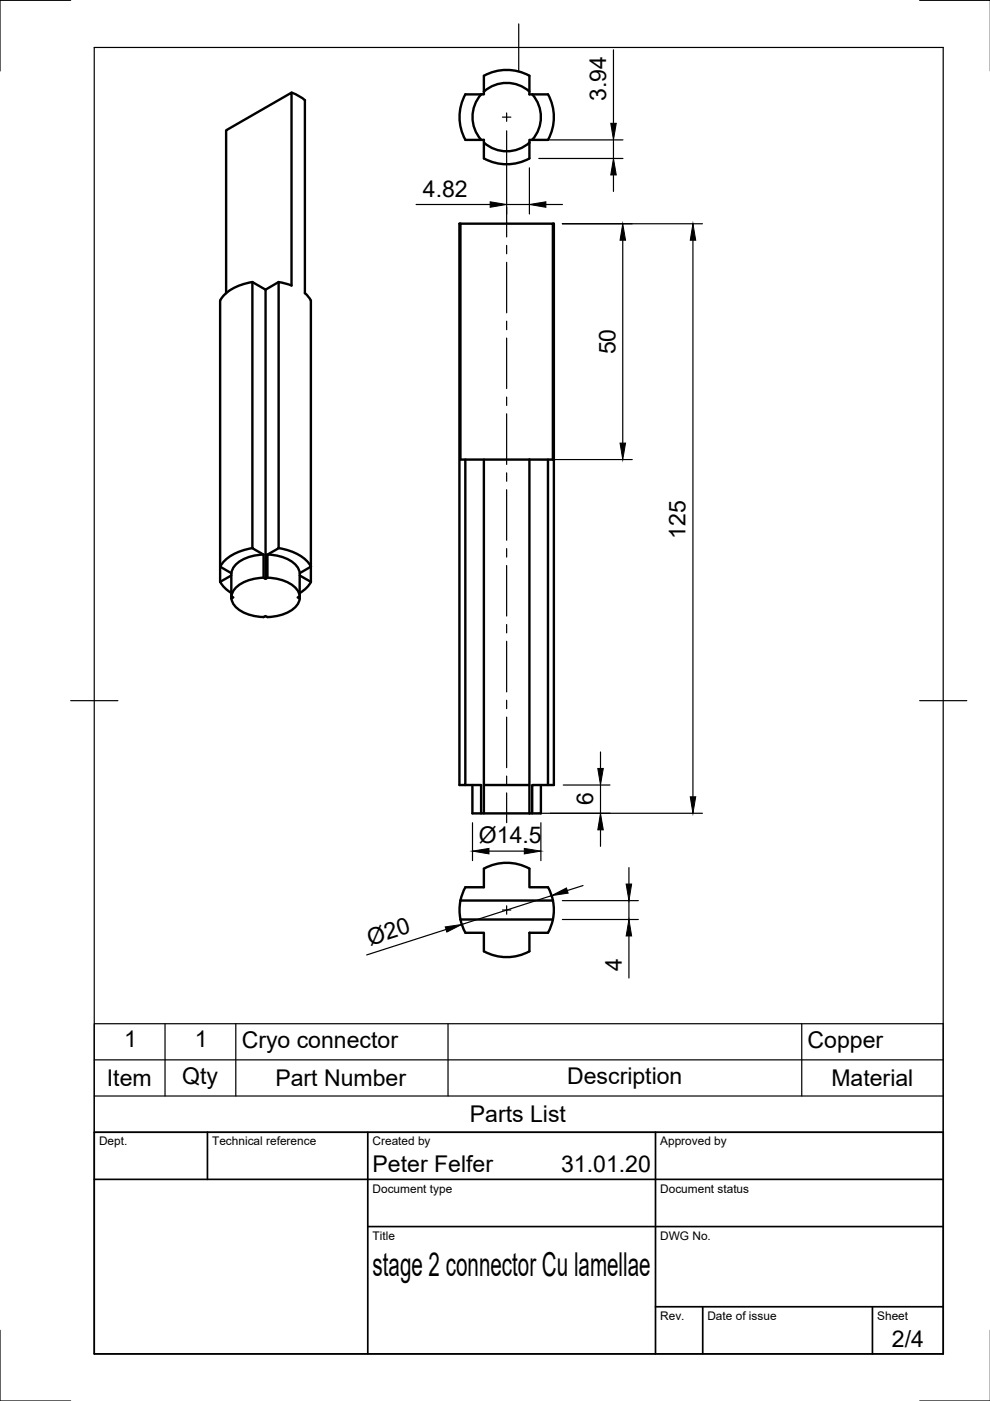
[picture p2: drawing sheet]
<svg xmlns="http://www.w3.org/2000/svg" width="210mm" height="297mm" viewBox="0 0 210 297" stroke-linecap="round" stroke-linejoin="round" font-family="sans-serif">
<!-- layer: Visible -->
<g fill="none" stroke="#000" stroke-width=".51">
<path d="M61.8 19.6l1.6 .8 1.2 .9 .1 40.9 1.2 1.5M102.6 19.4v.6h-3.9a10 10 0 0 0 0 9.6M102.6 19.4v-3.3a10 10 0 0 1 9.6 0v3.9h4a10 10 0 0 1 0 9.6M102.6 19.4a7.2 7.2 0 0 1 9.7 0M98.7 29.7h3.9v3.9a10.1 10.1 0 0 0 9.7 0l-.1-3.9h4M102 20a7.2 7.2 0 0 0 0 9.6M102.6 30.2a7.2 7.2 0 0 0 9.7 0M112.8 20a7.2 7.2 0 0 1 0 9.6M53.5 59.8a9.4 9.4 0 0 0-6.8 3.9M59.1 59.8v56.4l-2.4 1.4v4.9l-.4 .2v-61.3M59.1 59.8l-2.8 1.6M59.1 59.8l2.7 .7v-40.9l-13.9 8v34.6"/>
<path d="M97.6 47.4h19.6v50h-19.6zM97.6 47.4h-.2v119h1.3v-69M117.2 47.4h.2v119h-1.2M46.7 63.7v59.7M56.3 61.4l-2.8-1.6v56.4l2.4 1.4v4.9l.4 .2M65.9 63.7v56.4l-2.4 1.4v4.9M102.6 97.4v69h9.6M112.2 97.4v75.1M116.2 97.4v69h-3.4v6.1h-.6M53.5 116.2a9.4 9.4 0 0 0-6.8 3.9l2.3 1.4v4.9M55.9 117.6a8 8 0 0 0-6.4 2.7l-.4 1.2M56.7 117.6a8 8 0 0 1 6.4 2.7l.5 1.2"/>
<path d="M59.1 116.2a9.4 9.4 0 0 1 6.8 3.9v3.3M46.7 123.4l.9 1.2 1.5 1.1M49 126.4l.5 .3-.5 .2zM49 122l-2.3 1.4M55.9 122.5a8 8 0 0 0-6.4 2.7l-.4 1.2M56.7 122.5a8 8 0 0 1 6.4 2.7l.5 1.2M63.5 126.4l-.4 .3 .4 .2M63.5 126.4v.5M63.5 122l2.4 1.4M63.6 126.9a4.6 4.6 0 0 1-3.8 3.4l-3.1 .5-.4-.2-.4 .2a8 8 0 0 1-6.4-2.7l-.4-1.2M65.9 123.4l-.9 1.2-1.4 1.1M98.7 166.4h3.3v6.1"/>
<path d="M100.2 166.4v6.1h12M102.6 166.4v6.1M114.7 166.4v6.1h-1.9M97.6 190.9h19.6M97.6 195h19.6M97.6 190.9l-.2 1.7 .2 2.3M102.6 184.2v3.9h-3.9l-.7 1.4-.4 1.4M102.6 184.2a10 10 0 0 1 9.7 0M112.2 184.2v3.9h4a10 10 0 0 1 0 9.7h-4v3.9a10 10 0 0 1-9.6 0v-3.9h-3.9l-1.1-2.9"/>
</g>
<!-- layer: Border -->
<path d="M15 .1h-15v15M20 10.1h180v276.9h-180zM110 5.1v10M195 .1h15M15 148.6h10M195 148.6h10M0 282.1v14.9h15M195 297h15" fill="none" stroke="#000" stroke-width=".25"/>
<!-- layer: TitleBlock -->
<path d="M20 240.1h180v46.9h-180zM20 250h180M44 240.1v9.9M78 240.1v46.9M139 240.1v46.9M78 260.1h122M139 277.1h61M149 277.1v9.9M185 277.1v9.9" fill="none" stroke="#000" stroke-width=".36"/>
<!-- layer: Smart Centers -->
<g fill="none" stroke="#000" stroke-width=".25">
<path d="M106.5 24.8h1.8M107.4 23.9v1.8M107.4 43.9v6.3M107.4 52v1.8M107.4 55.6v10.7M107.4 68.1v1.8M107.4 71.7v10.7M107.4 84.2v1.8M107.4 87.7v10.8M107.4 100.3v1.7M107.4 103.8v10.7M107.4 116.3v1.8"/>
<path d="M107.4 119.9v10.7M107.4 132.4v1.8M107.4 136v10.7M107.4 148.5v1.7M107.4 152v10.8M107.4 164.5v1.8M107.4 168.1v6.3M106.5 192.9h1.8M107.4 192.1v1.7"/>
</g>
<!-- layer: FD_Dimensions -->
<g fill="none" stroke="#000" stroke-width=".25">
<path d="M130.1 10.6v15.5M107.4 27.7v17.7M112.2 35.6v9.8M114.2 33.6h17.9M114.2 29.7h17.9M130.1 29.7v3.9M130.1 37.1v3.5M88.2 43.4h15.7M107.4 43.4h4.8M115.7 43.4h3.6M119.2 47.4h29.7M132 50.9v43"/>
<path d="M146.9 50.9v118M114.2 97.4h19.8M127.3 159.4v3.5M100.2 174.4v8.1M114.2 172.4h34.7M114.7 174.4v8.1M119.4 166.4h9.9M127.3 166.4v6M127.3 175.9v3.5M94.6 197.1l-16.9 5.4M103.7 180.5h7.5M116.9 189.9l-19 6.1"/>
<path d="M119.2 191h16.1M119.2 195h16.1M123.6 187.8l-3.3 1M133.3 183.9v3.5M133.3 191v4M133.3 198.4v9"/>
</g>
<g fill="#000" stroke="#000" stroke-width=".21">
<path d="M130.1 33.6l.6 3.5h-1.2zM129.5 26.1h1.2l-.6 3.6zM103.9 42.8l3.5 .6-3.5 .5zM112.2 43.4l3.5-.6v1.1zM132 47.4l.6 3.5h-1.1zM146.9 47.4l.6 3.5h-1.2zM131.5 93.9h1.1l-.6 3.5zM100.2 180.5l3.5-.6v1.1zM111.2 179.9l3.5 .6-3.5 .5zM127.3 172.4l.6 3.5h-1.2zM126.7 162.9h1.2l-.6 3.5zM146.3 168.9h1.2l-.6 3.5z"/>
<path d="M94.4 196.5l3.5-.5-3.2 1.6zM116.9 189.9l3.2-1.6 .4 1.1zM132.8 187.4h1.1l-.6 3.6zM133.3 195l.6 3.4h-1.1z"/>
</g>
<!-- layer: Parts Lists -->
<path d="M20 217.1h180v23h-180zM35 217.1v15.3M50 217.1v15.3M95 217.1v15.3M170 217.1v15.3M20 232.4h180M20 224.7h180" fill="none" stroke="#000" stroke-width=".25"/>
<text font-size="7" x="79" y="270.6">stage 2 connector Cu lamellae</text>
<g font-size="4.9">
<text x="128.5" y="21.4" transform="rotate(-90 128.5 21.4)">3.94</text>
<text x="89.7" y="41.8">4.82</text>
<text x="130.5" y="75.1" transform="rotate(-90 130.5 75.1)">50</text>
<text x="145.4" y="114.2" transform="rotate(-90 145.4 114.2)">125</text>
<text x="125.8" y="170.8" transform="rotate(-90 125.8 170.8)">6</text>
<text x="101.6" y="178.8">Ø14.5</text>
<text x="78.5" y="200.5" transform="rotate(-18 78.5 200.5)">Ø20</text>
<text x="131.8" y="205.9" transform="rotate(-90 131.8 205.9)">4</text>
<text x="26.3" y="222.1">1</text>
<text x="41.3" y="222.1">1</text>
<text x="51.2" y="222.1">Cryo connector</text>
<text x="171.2" y="222.1">Copper</text>
<text x="22.7" y="230.3">Item</text>
<text x="38.6" y="229.8">Qty</text>
<text x="58.4" y="230.3">Part Number</text>
<text x="120.2" y="229.8">Description</text>
<text x="176.3" y="230.3">Material</text>
<text x="99.6" y="237.9">Parts List</text>
<text x="79" y="248.5">Peter Felfer</text>
<text x="119" y="248.5">31.01.20</text>
<text x="189.1" y="285.7">2/4</text>
</g>
<g font-size="2.5">
<text x="21" y="242.9">Dept.</text>
<text x="45" y="242.9">Technical reference</text>
<text x="79" y="242.9">Created by</text>
<text x="140" y="242.9">Approved by</text>
<text x="79" y="252.8">Document type</text>
<text x="140" y="252.8">Document status</text>
<text x="79" y="262.9">Title</text>
<text x="140" y="262.9">DWG No.</text>
<text x="140" y="279.9">Rev.</text>
<text x="150" y="279.9">Date of issue</text>
<text x="186" y="279.9">Sheet</text>
</g>
</svg>
